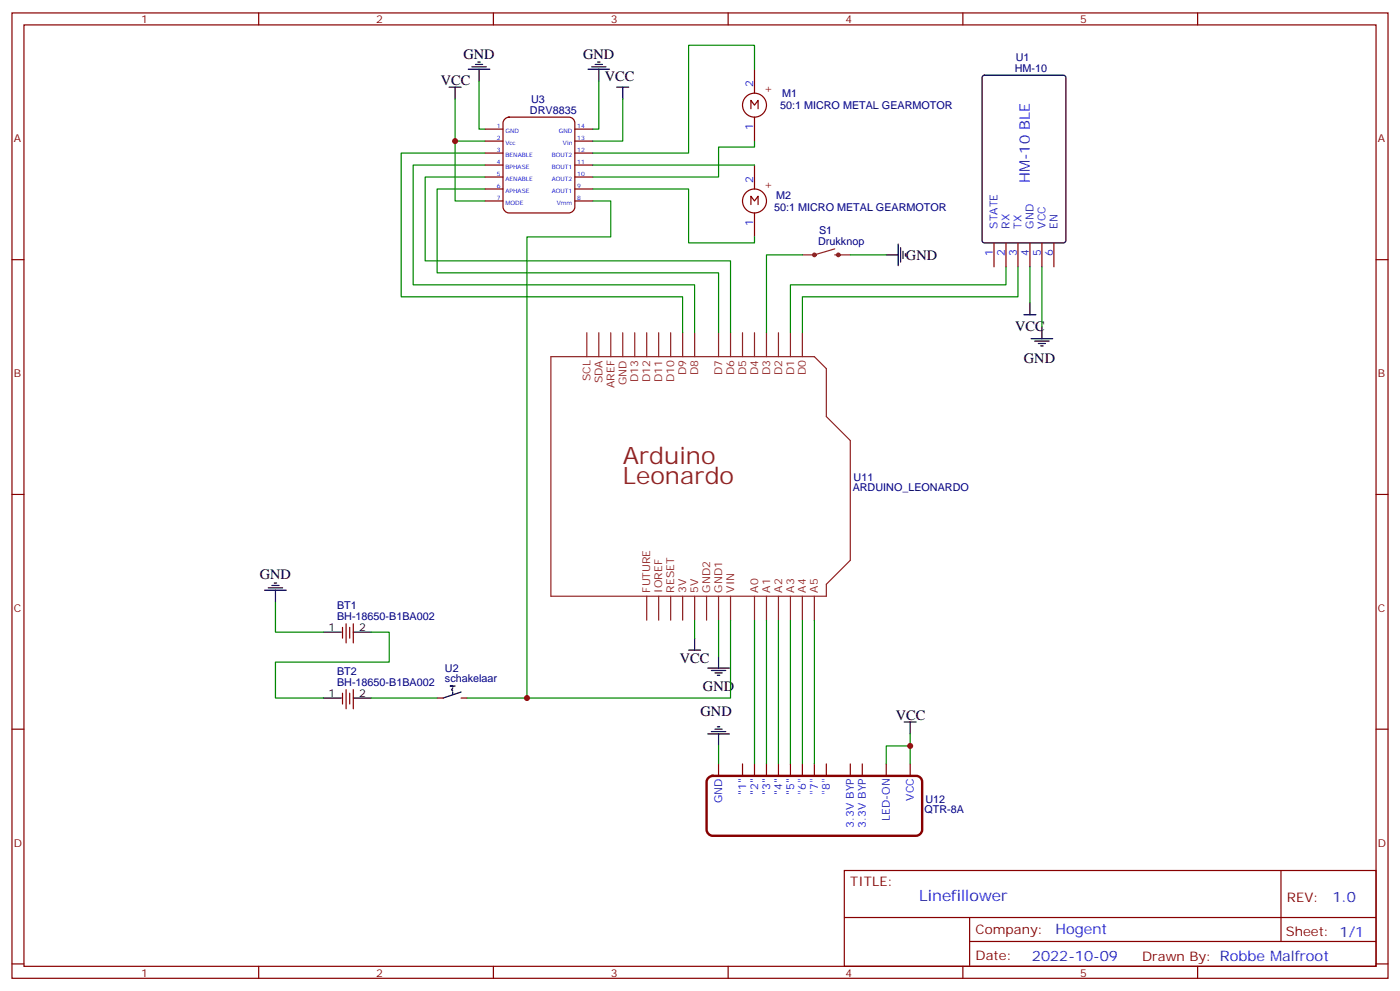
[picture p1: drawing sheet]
<svg xmlns="http://www.w3.org/2000/svg" width="412mm" height="292mm" viewBox="0 0 412 292" stroke-linecap="round" stroke-linejoin="round" font-family="sans-serif">
<g fill="none" stroke="#870000" stroke-width=".35">
<path d="M3.5 3.8h405.4v284.3h-405.4zM7.1 7.3h398.2v277.3h-398.2zM76.2 3.8v3.5M145.3 3.8v3.5M214.5 3.8v3.5M283.6 3.8v3.5M352.8 3.8v3.5M142.9 38h5.3M148.8 35l1.1-.5h17.7a1.76 1.76 0 0 1 1.7 1.8v24.7a1.89 1.89 0 0 1-1.7 1.7h-17.7a1.89 1.89 0 0 1-1.7-1.7v-24.7zM169.3 38h5.3M221.2 32v-2.4l1 1.4 1.1-1.4v2.4M222.2 20.4v7"/>
<path d="M222.2 34.5v7.1M142.9 41.6h5.3M142.9 45.1h5.3M142.9 48.6h5.3M142.9 52.1h5.3M142.9 55.7h5.3M142.9 59.2h5.3M169.3 41.6h5.3M169.3 45.1h5.3M169.3 48.6h5.3M169.3 52.1h5.3M169.3 55.7h5.3"/>
<path d="M169.3 59.2h5.3M222.2 48.6v7.1M3.5 76.5h3.6M221.2 60.3v-2.5l1 1.4 1.1-1.4v2.5M222.2 62.7v7.1M292.8 71.5v7.1M296.3 71.5v7.1M299.9 71.5v7.1M303.4 71.5v7.1M306.9 71.5v7.1M310.4 71.5v7.1M405.3 76.5h3.6"/>
<path d="M3.5 145.6h3.6M405.3 145.6h3.6M100.9 184.8v3.2M102 183.7v5.7M103 184.8v3.2M104.1 183.7v5.7M3.5 214.8h3.6M100.9 204.2v3.2M102 203.1v5.7M103 204.2v3.2M104.1 203.1v5.7M128.8 205.6h1.7"/>
<path d="M135.8 205.6h1.8M405.3 214.8h3.6M211.7 225v3.5M218.7 225v3.5M222.2 225v3.5M225.8 225v3.5M229.3 225v3.5M232.8 225v3.5M236.4 225v3.5M239.9 225v3.5M243.4 225v3.5M250.5 225v3.5"/>
<path d="M254 225v3.5M261.1 225v3.5M268.1 225v3.5M248.7 256.4h156.6v28.2h-156.6zM377.3 256.4v20.9M248.7 270.2h156.5M285.6 277.3h119.6M285.6 270.2v14.2M3.5 283.9h3.6M76.2 284.6v3.5M145.3 284.6v3.5M214.5 284.6v3.5"/>
<path d="M283.6 284.6v3.5M352.8 284.6v3.5M405.3 283.9h3.6"/>
<circle cx="222.2" cy="31" r="3.5"/>
<circle cx="222.2" cy="59.2" r="3.5"/>
</g>
<g fill="none" stroke="#8c2424" stroke-width=".35">
<path d="M245.9 73.3l-6 1.8h-3.5M245.9 75.1h4.6M172.9 98v7.1M176.4 98v7.1M179.9 98v7.1M183.4 98v7.1M187 98v7.1M190.5 98v7.1M194 98v7.1M197.6 98v7.1M201.1 98v7.1M204.6 98v7.1"/>
<path d="M211.7 98v7.1M215.2 98v7.1M218.7 98v7.1M222.2 98v7.1M225.8 98v7.1M229.3 98v7.1M232.8 98v7.1M236.4 98v7.1M162.3 105.1h77.6l3.5 3.5v14.1l7.1 7.1v35.2l-7.1 7.1v3.5h-81.1zM190.5 175.6v7.1M194 175.6v7.1M197.6 175.6v7.1"/>
<path d="M201.1 175.6v7.1M204.6 175.6v7.1M208.1 175.6v7.1M211.7 175.6v7.1M215.2 175.6v7.1M222.2 175.6v7.1M225.8 175.6v7.1M229.3 175.6v7.1M232.8 175.6v7.1M236.4 175.6v7.1M239.9 175.6v7.1"/>
</g>
<path d="M208.7 229l1.2-.5h60a1.76 1.76 0 0 1 1.7 1.8v14.1a1.89 1.89 0 0 1-1.7 1.8h-60a1.89 1.89 0 0 1-1.8-1.8v-14.1z" fill="none" stroke="#870000" stroke-width=".71"/>
<g fill="none" stroke="#000" stroke-width=".35">
<path d="M139 19.7h4.2M140.1 19h2.1M140.8 18.3h.7M174.3 19.7h4.2M175.3 19h2.1M176 18.3h.7M132.3 25.7h3.5M134.1 25.7v3.5M137.9 20.4h6.4M141.1 20.4v3.5M173.2 20.4h6.4M176.4 20.4v3.5"/>
<path d="M181.7 25.7h3.5M183.4 25.7v3.5M289.5 22.4l.5-.2h23.3l.6 .4 .1 48.2-.5 .7h-23.5l-.7-.4v-48.2zM261.1 75.1h3.5M264.6 71.9v6.3M265.3 73v4.2M266 74v2.1M266.7 74.7v.7M301.6 92.7h3.6M303.4 89.2v3.5M303.7 99.8h6.4M306.9 96.2v3.6"/>
<path d="M304.8 100.5h4.2M305.9 101.2h2.1M306.6 101.9h.7M78 173.8h6.3M79 173.1h4.3M80.1 172.4h2.1M80.8 171.7h.7M81.1 173.8v3.6M95.2 186.2h5.3M104.1 186.2h5.3M202.8 191.5h3.6M204.6 188v3.5"/>
<path d="M208.5 196.8h6.3M209.5 197.5h4.3M210.6 198.2h2.1M211.3 198.9h.7M211.7 193.3v3.5M95.2 205.6h5.3M104.1 205.6h5.3M133.3 202.8l-.3 .3 .3 .4M133.3 203.8v.7M134.1 202.1h-1.5h.7v.3M135.8 203.8l-5.3 1.8M208.5 216.2h6.3"/>
<path d="M209.5 215.5h4.3M210.6 214.8h2.1M211.3 214.1h.7M211.7 216.2v3.5M266.3 212.7h3.6M268.1 212.7v3.5"/>
</g>
<g fill="none" stroke="#008700" stroke-width=".35">
<path d="M134.1 29.2v12.4h8.8M141.1 23.9v14.1h1.8M176.4 23.9v14.1h-1.8M183.4 29.2v12.4h-8.8M222.2 20.4v-7.1h-19.4v31.8h-28.2M134.1 41.6v17.6h8.8M142.9 55.7h-14.1v24.7h82.9v17.6M142.9 52.1h-17.7v24.7h90v21.2M142.9 48.6h-21.2v35.3h82.9v14.1M142.9 45.1h-24.7v42.3h82.9v10.6M174.6 55.7h28.2v15.8h19.4v-1.7M174.6 59.2h5.3v10.6h-24.7v135.8"/>
<path d="M174.6 48.6h47.6M222.2 41.6v1.7h-10.5v8.8h-37.1M236.4 75.1h-10.6v22.9M250.5 75.1h10.6M296.3 78.6v5.3h-63.5v14.1M299.9 78.6v8.8h-63.5v10.6M303.4 78.6v10.6M306.9 78.6v17.6M81.1 177.4v8.8h14.1M109.4 186.2h5.3v8.8h-33.6v10.6h14.1M204.6 182.7v5.3M211.7 182.7v10.6"/>
<path d="M215.2 182.7v22.9h-77.6M222.2 182.7v42.3M225.8 182.7v42.3M229.3 182.7v42.3M232.8 182.7v42.3M236.4 182.7v42.3M239.9 182.7v42.3M109.4 205.6h19.4M211.7 219.7v5.3M268.1 219.7h-7v5.3M268.1 216.2v8.8"/>
</g>
<g fill="none" stroke="#8c2424" stroke-width=".71">
<circle cx="239.9" cy="75.1" r=".35"/>
<circle cx="246.9" cy="75.1" r=".35"/>
</g>
<g fill="#c00">
<circle cx="268.1" cy="219.7" r=".88"/>
<circle cx="134.1" cy="41.6" r=".88"/>
<circle cx="155.2" cy="205.6" r=".88"/>
</g>
<g font-size="7.1" fill="#8d2323">
<text x="183.4" y="136.8">Arduino</text>
<text x="183.5" y="142.5">Leonardo</text>
</g>
<text font-size="4.6" fill="#00f" x="270.8" y="265.4">Linefillower</text>
<g font-size="4.2">
<text x="136.5" y="17.3">GND</text>
<text x="171.8" y="17.3">GND</text>
<text x="178.2" y="23.9">VCC</text>
<text x="129.8" y="25">VCC</text>
<text x="266.9" y="76.5">GND</text>
<text x="299" y="97.6">VCC</text>
<text x="301.6" y="106.8">GND</text>
<text x="76.6" y="170.6">GND</text>
<text x="200.3" y="195.3">VCC</text>
<text x="207.1" y="203.5">GND</text>
<text x="206.4" y="210.9">GND</text>
<text x="263.9" y="211.9">VCC</text>
</g>
<g font-size="4.2" fill="#00f">
<text x="303.4" y="53.9" transform="rotate(-90 303.4 53.9)">HM-10 BLE</text>
<text x="392.5" y="265.7">1.0</text>
<text x="310.9" y="275.2">Hogent</text>
<text x="304" y="283">2022-10-09</text>
</g>
<g font-size="3.9" fill="#800">
<text x="250.5" y="261">TITLE:</text>
<text x="379.1" y="265.7">REV:</text>
<text x="287.4" y="275.2">Company:</text>
<text x="378.7" y="275.8">Sheet: 1/1</text>
<text x="287.4" y="282.9">Date:</text>
<text x="336.4" y="282.9">Drawn By: Robbe Malfroot</text>
</g>
<g font-size="3.2" fill="#800">
<text x="41.6" y="6.8">1</text>
<text x="110.8" y="6.8">2</text>
<text x="179.9" y="6.8">3</text>
<text x="249.1" y="6.8">4</text>
<text x="318.2" y="6.8">5</text>
<text x="225.1" y="27.1">+</text>
<text x="4.1" y="41.9">A</text>
<text x="405.9" y="41.9">A</text>
<text x="225.1" y="55.3">+</text>
<text x="4.1" y="111.1">B</text>
<text x="405.9" y="111.1">B</text>
<text x="4.1" y="180.2">C</text>
<text x="405.9" y="180.2">C</text>
<text x="4.1" y="249.3">D</text>
<text x="405.9" y="249.3">D</text>
<text x="41.6" y="287.6">1</text>
<text x="110.8" y="287.6">2</text>
<text x="179.9" y="287.6">3</text>
<text x="249.1" y="287.6">4</text>
<text x="318.2" y="287.6">5</text>
</g>
<g font-size="3.2" fill="#000080">
<text x="298.9" y="21.1">HM-10</text>
<text x="299.2" y="18.1">U1</text>
<text x="230.4" y="28.6">M1</text>
<text x="156.1" y="33.4">DRV8835</text>
<text x="156.4" y="30.3">U3</text>
<text x="229.8" y="32.1">50:1 MICRO METAL GEARMOTOR</text>
<text x="228.7" y="58.6">M2</text>
<text x="228" y="62.1">50:1 MICRO METAL GEARMOTOR</text>
<text x="241.3" y="69">S1</text>
<text x="241" y="72.2">Drukknop</text>
<text x="251.5" y="141.6">U11</text>
<text x="251.2" y="144.6">ARDUINO_LEONARDO</text>
<text x="99.3" y="179.5">BT1</text>
<text x="99.3" y="182.7">BH-18650-B1BA002</text>
<text x="131.1" y="197.9">U2</text>
<text x="99.3" y="202.1">BH-18650-B1BA002</text>
<text x="99.3" y="198.9">BT2</text>
<text x="131.1" y="201">schakelaar</text>
<text x="272.3" y="239.5">QTR-8A</text>
<text x="272.6" y="236.5">U12</text>
</g>
<g font-size="3.2" fill="#00f">
<text x="221.9" y="25.7" transform="rotate(-90 221.9 25.7)">2</text>
<text x="221.9" y="38.3" transform="rotate(-90 221.9 38.3)">1</text>
<text x="221.9" y="53.9" transform="rotate(-90 221.9 53.9)">2</text>
<text x="221.9" y="66.5" transform="rotate(-90 221.9 66.5)">1</text>
<text x="293.9" y="67.3" transform="rotate(-90 293.9 67.3)">STATE</text>
<text x="297.4" y="67.3" transform="rotate(-90 297.4 67.3)">RX</text>
<text x="300.9" y="67.3" transform="rotate(-90 300.9 67.3)">TX</text>
<text x="304.4" y="67.3" transform="rotate(-90 304.4 67.3)">GND</text>
<text x="308" y="67.3" transform="rotate(-90 308 67.3)">VCC</text>
<text x="311.5" y="67.3" transform="rotate(-90 311.5 67.3)">EN</text>
<text x="292.5" y="75.3" transform="rotate(-90 292.5 75.3)">1</text>
<text x="296" y="75.3" transform="rotate(-90 296 75.3)">2</text>
<text x="299.5" y="75.3" transform="rotate(-90 299.5 75.3)">3</text>
<text x="303" y="75.3" transform="rotate(-90 303 75.3)">4</text>
<text x="306.6" y="75.3" transform="rotate(-90 306.6 75.3)">5</text>
<text x="310.1" y="75.3" transform="rotate(-90 310.1 75.3)">6</text>
<text x="212.7" y="236.5" transform="rotate(-90 212.7 236.5)">GND</text>
<text x="219.8" y="234.2" transform="rotate(-90 219.8 234.2)">&quot;1&quot;</text>
<text x="223.3" y="234.2" transform="rotate(-90 223.3 234.2)">&quot;2&quot;</text>
<text x="226.8" y="234.2" transform="rotate(-90 226.8 234.2)">&quot;3&quot;</text>
<text x="230.4" y="234.2" transform="rotate(-90 230.4 234.2)">&quot;4&quot;</text>
<text x="233.9" y="234.2" transform="rotate(-90 233.9 234.2)">&quot;5&quot;</text>
<text x="237.4" y="234.2" transform="rotate(-90 237.4 234.2)">&quot;6&quot;</text>
<text x="240.9" y="234.2" transform="rotate(-90 240.9 234.2)">&quot;7&quot;</text>
<text x="244.5" y="234.2" transform="rotate(-90 244.5 234.2)">&quot;8&quot;</text>
<text x="269.2" y="235.8" transform="rotate(-90 269.2 235.8)">VCC</text>
<text x="251.5" y="243.7" transform="rotate(-90 251.5 243.7)">3.3V BYP</text>
<text x="255.1" y="243.7" transform="rotate(-90 255.1 243.7)">3.3V BYP</text>
<text x="262.1" y="241.8" transform="rotate(-90 262.1 241.8)">LED-ON</text>
</g>
<g font-size="3.2" fill="#8d2323">
<text x="173.9" y="112.3" transform="rotate(-90 173.9 112.3)">SCL</text>
<text x="177.4" y="112.9" transform="rotate(-90 177.4 112.9)">SDA</text>
<text x="184.5" y="113.4" transform="rotate(-90 184.5 113.4)">GND</text>
<text x="188" y="112.6" transform="rotate(-90 188 112.6)">D13</text>
<text x="191.6" y="112.6" transform="rotate(-90 191.6 112.6)">D12</text>
<text x="195.1" y="112.6" transform="rotate(-90 195.1 112.6)">D11</text>
<text x="198.6" y="112.6" transform="rotate(-90 198.6 112.6)">D10</text>
<text x="202.1" y="110.6" transform="rotate(-90 202.1 110.6)">D9</text>
<text x="205.7" y="110.6" transform="rotate(-90 205.7 110.6)">D8</text>
<text x="212.7" y="110.6" transform="rotate(-90 212.7 110.6)">D7</text>
<text x="216.3" y="110.6" transform="rotate(-90 216.3 110.6)">D6</text>
<text x="219.8" y="110.6" transform="rotate(-90 219.8 110.6)">D5</text>
<text x="223.3" y="110.6" transform="rotate(-90 223.3 110.6)">D4</text>
<text x="226.8" y="110.6" transform="rotate(-90 226.8 110.6)">D3</text>
<text x="230.4" y="110.6" transform="rotate(-90 230.4 110.6)">D2</text>
<text x="233.9" y="110.6" transform="rotate(-90 233.9 110.6)">D1</text>
<text x="237.4" y="110.6" transform="rotate(-90 237.4 110.6)">D0</text>
<text x="181" y="114.3" transform="rotate(-90 181 114.3)">AREF</text>
<text x="191.6" y="174.6" transform="rotate(-90 191.6 174.6)">FUTURE</text>
<text x="195.1" y="174.6" transform="rotate(-90 195.1 174.6)">IOREF</text>
<text x="198.6" y="174.6" transform="rotate(-90 198.6 174.6)">RESET</text>
<text x="202.1" y="174.6" transform="rotate(-90 202.1 174.6)">3V</text>
<text x="205.7" y="174.6" transform="rotate(-90 205.7 174.6)">5V</text>
<text x="209.2" y="174.6" transform="rotate(-90 209.2 174.6)">GND2</text>
<text x="212.7" y="174.6" transform="rotate(-90 212.7 174.6)">GND1</text>
<text x="216.3" y="174.6" transform="rotate(-90 216.3 174.6)">VIN</text>
<text x="223.3" y="174.6" transform="rotate(-90 223.3 174.6)">A0</text>
<text x="226.8" y="174.6" transform="rotate(-90 226.8 174.6)">A1</text>
<text x="230.4" y="174.6" transform="rotate(-90 230.4 174.6)">A2</text>
<text x="233.9" y="174.6" transform="rotate(-90 233.9 174.6)">A3</text>
<text x="237.4" y="174.6" transform="rotate(-90 237.4 174.6)">A4</text>
<text x="240.9" y="174.6" transform="rotate(-90 240.9 174.6)">A5</text>
</g>
<g font-size="3.2">
<text x="96.8" y="185.8">1</text>
<text x="105.8" y="185.8">2</text>
<text x="96.8" y="205.2">1</text>
<text x="105.8" y="205.2">2</text>
</g>
<g font-size="1.8" fill="#00f">
<text x="146.3" y="37.7">1</text>
<text x="146.3" y="41.2">2</text>
<text x="148.9" y="39.1">GND</text>
<text x="164.6" y="39.1">GND</text>
<text x="170" y="41.2">13</text>
<text x="170" y="37.7">14</text>
<text x="146.3" y="44.7">3</text>
<text x="148.9" y="42.6">Vcc</text>
<text x="148.9" y="46.1">BENABLE</text>
<text x="162.5" y="46.1">BOUT2</text>
<text x="165.8" y="42.6">Vin</text>
<text x="170" y="44.7">12</text>
<text x="146.3" y="48.3">4</text>
<text x="146.3" y="51.8">5</text>
<text x="148.9" y="49.7">BPHASE</text>
<text x="148.9" y="53.2">AENABLE</text>
<text x="162.5" y="49.7">BOUT1</text>
<text x="162.5" y="53.2">AOUT2</text>
<text x="170" y="51.8">10</text>
<text x="170" y="48.3">11</text>
<text x="146.3" y="55.3">6</text>
<text x="146.3" y="58.8">7</text>
<text x="148.9" y="56.7">APHASE</text>
<text x="162.5" y="56.7">AOUT1</text>
<text x="170" y="58.8">8</text>
<text x="170" y="55.3">9</text>
<text x="148.9" y="60.3">MODE</text>
<text x="164" y="60.3">Vmm</text>
</g>
</svg>
